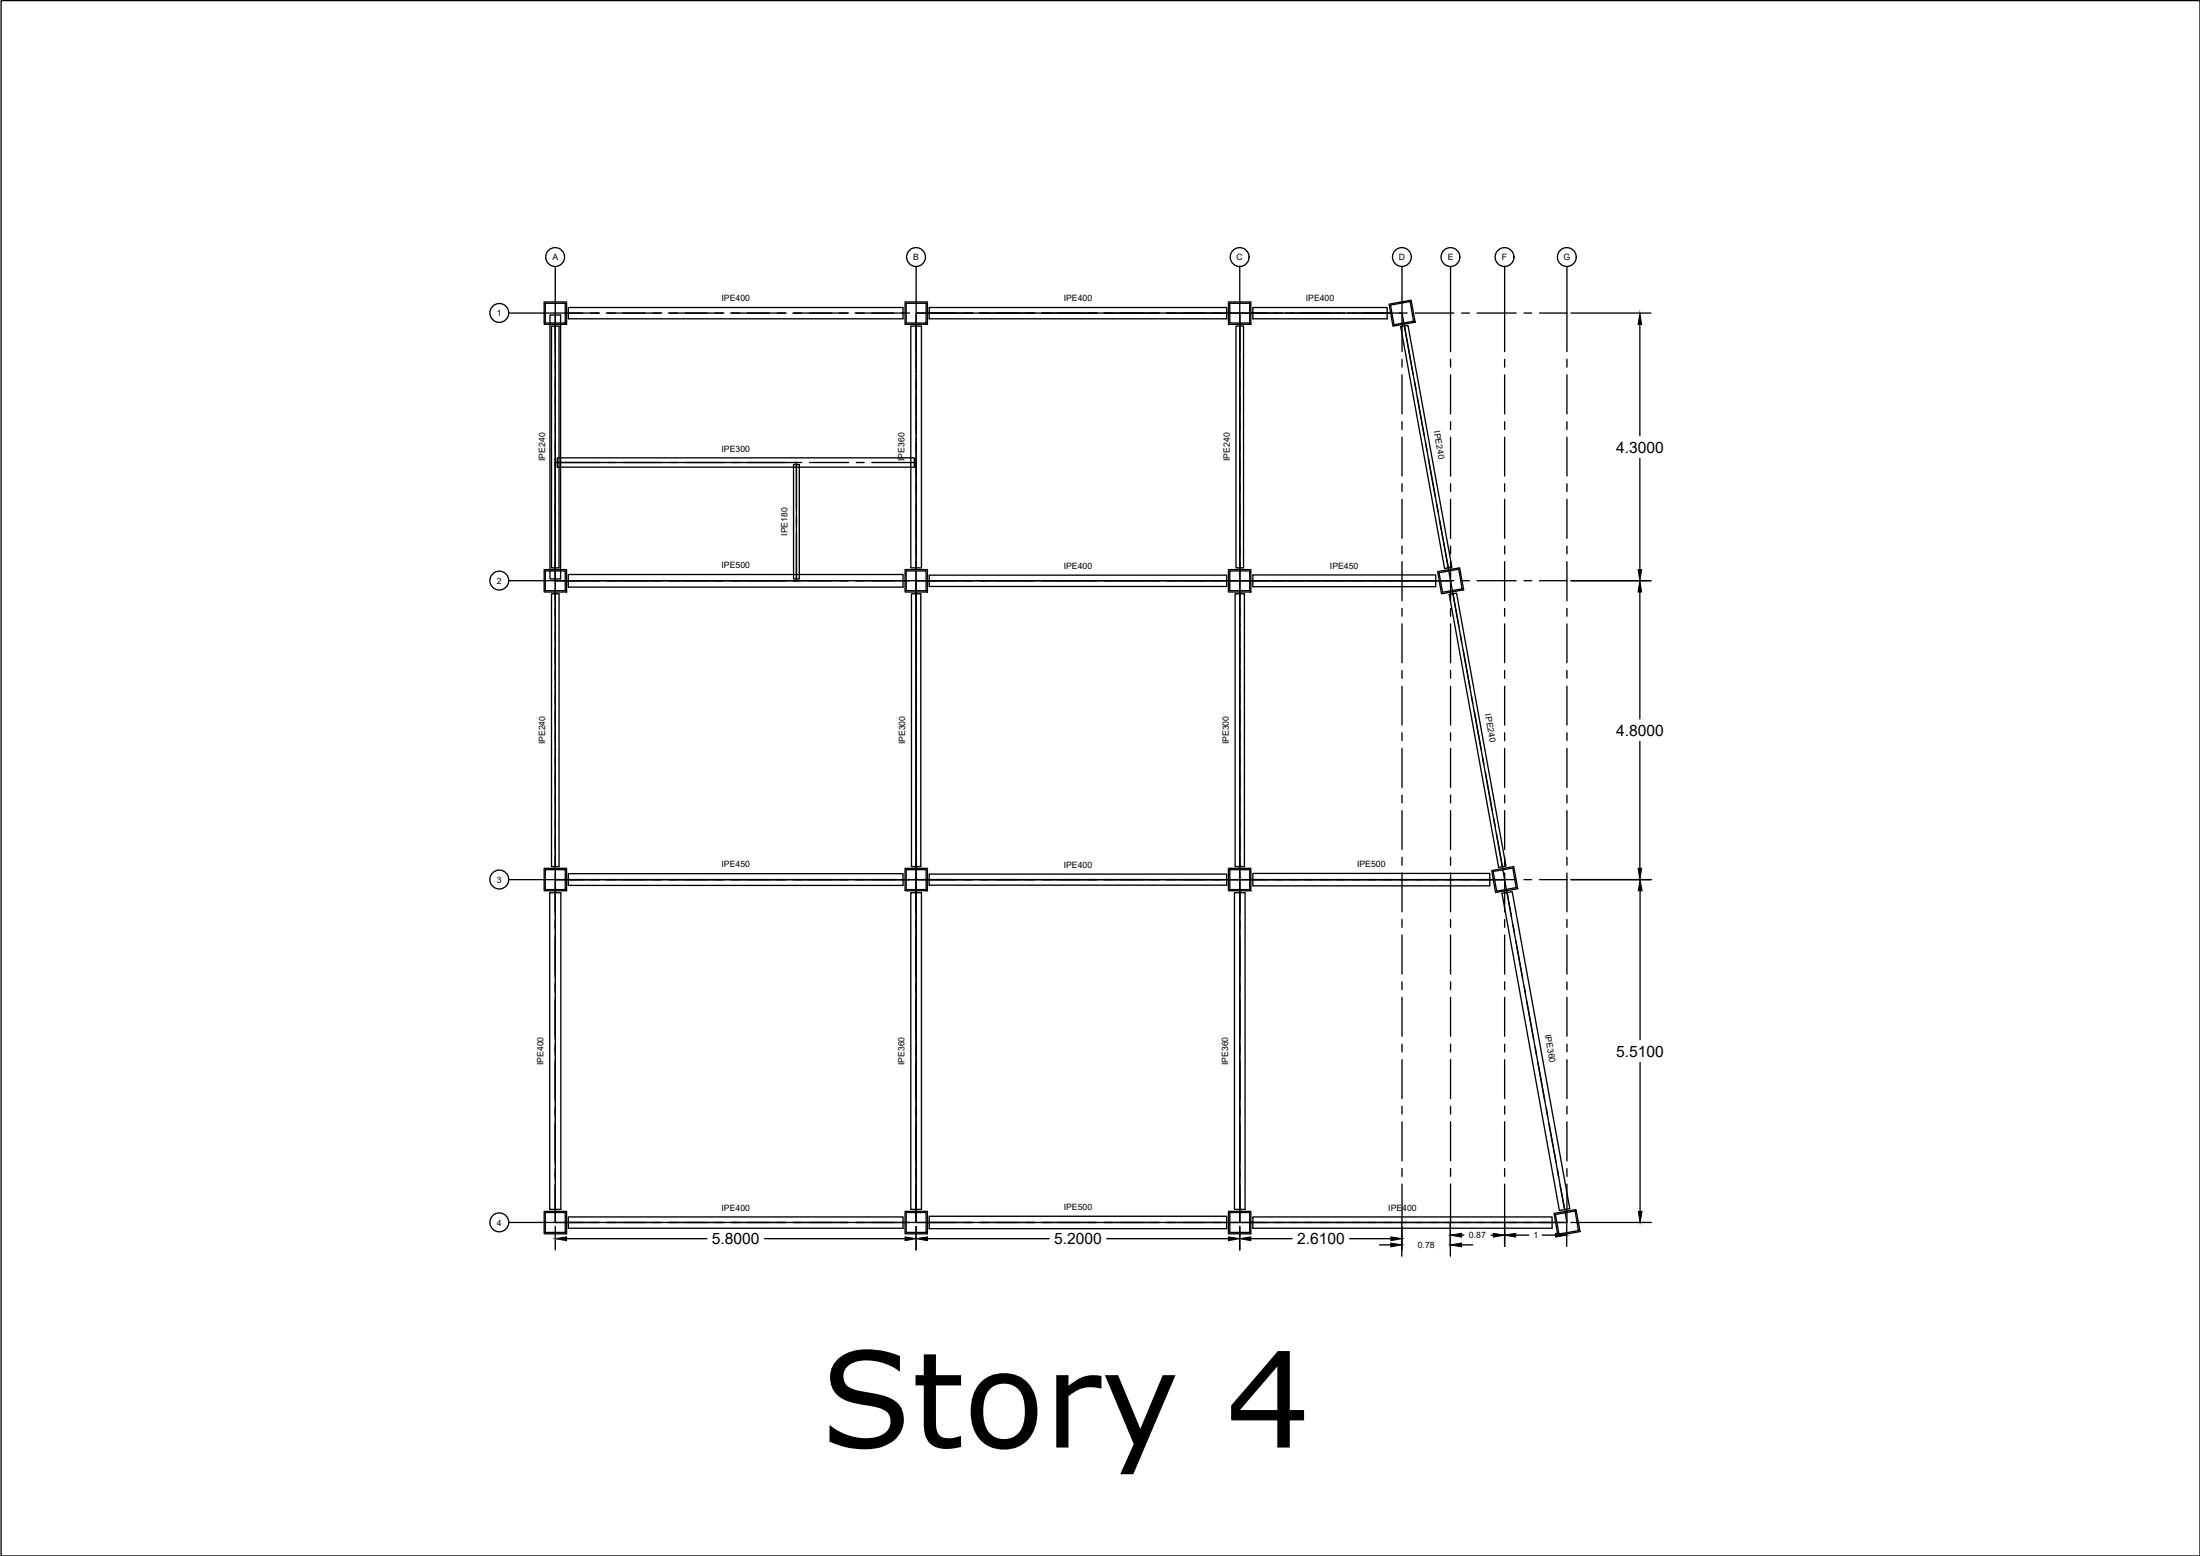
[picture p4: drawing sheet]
<svg xmlns="http://www.w3.org/2000/svg" width="420mm" height="297mm" viewBox="0 0 420 297" stroke-linecap="round" stroke-linejoin="round" font-family="sans-serif">
<!-- layer: 0 -->
<g fill="none" stroke="#000" stroke-width=".25">
<path d="M.2 .1h420v296.9h-420zM97.2 59.8h17.3M103.9 57.6h4.3v4.3h-4.3zM104.1 57.9h3.9v3.8h-3.9zM106 50.9v16.2M108.5 58.7h64v2.2h-64zM115.8 59.8h10.6M127.6 59.8h10.7M139.5 59.8h10.7M151.4 59.8h10.7M163.3 59.8h10.4M172.8 57.6h4.3v4.3h-4.3z"/>
<path d="M173.1 57.9h3.8v3.8h-3.8zM175 50.9v16.2M175 59.8h61.8v51.1h-61.8zM175.2 59.8h10.6M177.5 58.7h56.8v2.2h-56.8zM187.1 59.8h10.6M198.9 59.8h10.7M210.8 59.8h10.6M222.7 59.8h11.6M234.6 59.8h10.4M234.6 57.6h4.3v4.3h-4.3zM234.9 57.9h3.8v3.8h-3.8z"/>
<path d="M236.8 50.9v16.2M236.8 59.8h31l9.2 51.1h-40.2zM239.3 58.7h25.6v2.2h-25.6zM245.4 59.8h11.5M257.3 59.8h8.5M265.3 58.1l4.2-.8 .8 4.2-4.3 .8zM265.6 58.2l3.7-.6 .7 3.7-3.8 .7zM267.3 59.8h1.4M267.8 50.9v16.2M270.3 59.8h7.4M277 50.9v16.2M279.1 59.8h1.5"/>
<path d="M282.1 59.8h7.5M287.4 50.9v16.2M291 59.8h1.5M294 59.8h5.3M299.3 50.9v16.2M300 59.8h15.3M105 60.1h2.1v50.4h-2.1zM105.3 62.3h1.5v46.1h-1.5zM106 60.1v105.3M173.9 62.3h2.1v46.1h-2.1zM175 62.3v8.9M175 71.6v11.5"/>
<path d="M236.1 62.3h1.4v46.1h-1.4zM236.8 62.3v8.9M236.8 71.6v11.5M267.5 62.4l1.4-.3 8.4 46.2-1.4 .2zM267.8 68.6v1.5M267.8 71.6v7.4M268.2 62.3l1.7 9.1M270.2 72.9l.2 1.5M270.7 75.8l1.3 7.3M277 68.6v1.5M277 71.6v7.4M287.4 68.6v1.5"/>
<path d="M287.4 71.6v7.4M299.3 68.6v1.5M299.3 71.6v7.4M313.2 61.9v21.3M106 88.3h46.1v22.6h-46.1zM106.4 87.4h68.2v1.8h-68.2zM106.4 88.3h8.1M116 88.3h1.5M119 88.3h7.4M127.9 88.3h1.5M130.9 88.3h7.4M139.8 88.3h1.5"/>
<path d="M142.7 88.3h7.5M151.6 88.7h1.1v21.8h-1.1zM151.6 88.3h1.5M152.1 88.7v8.7M152.1 98.8v1.5M154.6 88.3h7.5M163.5 88.3h1.5M166.5 88.3h8.1M175 83.5v11.5M175 95.3v70.1M236.8 83.5v11.5M236.8 95.3v70.1"/>
<path d="M267.8 80.5v1.5M267.8 83.5v7.4M267.8 92.4v1.4M267.8 95.3v7.5M272.3 84.6l.2 1.4M272.8 87.5l1.3 7.3M274.4 96.3l.3 1.4M274.9 99.2l1.7 9.2M277 80.5v1.5M277 83.5v7.4M277 92.4v1.4M277 95.3v7.5"/>
<path d="M287.4 80.5v1.5M287.4 83.5v7.4M287.4 92.4v1.4M287.4 95.3v7.5M299.3 80.5v1.5M299.3 83.5v7.4M299.3 92.4v1.4M299.3 95.3v7.5M313.2 87.5v21.2M97.2 110.9h17.3M103.9 108.7h4.3v4.3h-4.3zM104.1 109h3.9v3.8h-3.9z"/>
<path d="M105.3 113.4h1.5v52h-1.5zM106 110.9h69v57h-69zM108.5 109.7h64v2.4h-64zM115.8 110.9h10.6M127.6 110.9h10.7M139.5 110.9h10.7M151.4 110.9h10.7M152.1 101.8v8.7M163.3 110.9h10.4M172.8 108.7h4.3v4.3h-4.3zM173.1 109h3.8v3.8h-3.8zM174.1 113.4h1.8v52h-1.8z"/>
<path d="M175 110.9h61.8v57h-61.8zM175.2 110.9h10.6M177.5 109.8h56.8v2.2h-56.8zM187.1 110.9h10.6M198.9 110.9h10.7M210.8 110.9h10.6M222.7 110.9h11.6M234.6 110.9h43.1M234.6 108.7h4.3v4.3h-4.3zM234.9 109h3.8v3.8h-3.8zM235.9 113.4h1.8v52h-1.8zM236.8 110.9h40.2l10.4 57h-50.6z"/>
<path d="M239.3 109.8h34.9v2.2h-34.9zM267.8 104.3v1.4M267.8 107.2v7.5M267.8 116.1v1.5M267.8 119.1v7.4M274.6 109.1l4.2-.7 .7 4.2-4.2 .8zM274.8 109.3l3.8-.6 .6 3.7-3.7 .7zM276.8 113.5l1.4-.3 9.4 52.1-1.4 .3zM277 104.3v1.4M277 107.2v7.5M277 116.1v1.5M277 119.1v7.4"/>
<path d="M277.5 113.4l1.1 6.3M279.1 110.9h1.5M282.1 110.9h7.5M287.4 104.3v1.4M287.4 107.2v7.5M287.4 116.1v1.5M287.4 119.1v7.4M291 110.9h1.5M294 110.9h5.3M299.3 104.3v1.4M299.3 107.2v7.5M299.3 116.1v1.5"/>
<path d="M299.3 119.1v7.4M300 110.9h15.3M313.2 113v24.2M267.8 128v1.5M267.8 131v7.4M267.8 139.9v1.5M277 128v1.5M277 131v7.4M277 139.9v1.5M278.9 121.1l.2 1.5M279.4 124.1l1.4 7.2M281 132.8l.3 1.5"/>
<path d="M281.6 135.7l1.3 7.3M287.4 128v1.5M287.4 131v7.4M287.4 139.9v1.5M299.3 128v1.5M299.3 131v7.4M299.3 139.9v1.5M267.8 142.9v7.4M267.8 151.8v1.5M267.8 154.8v7.4M277 142.9v7.4M277 151.8v1.5"/>
<path d="M277 154.8v7.4M283.1 144.5l.3 1.5M283.7 147.4l1.3 7.4M285.2 156.2l.3 1.5M285.8 159.1l1.1 6.4M287.4 142.9v7.4M287.4 151.8v1.5M287.4 154.8v7.4M299.3 142.9v7.4M299.3 151.8v1.5M299.3 154.8v7.4M313.2 141.5v24.3"/>
<path d="M97.2 167.9h17.3M103.9 165.8h4.3v4.2h-4.3zM104.1 166h3.9v3.8h-3.9zM105 170.4h2.1v60.5h-2.1zM106 167.9h69v65.5h-69zM106 166.7v8M106 175.5v2.1M106 178.5v8M108.5 166.8h64v2.2h-64zM115.8 167.9h10.6M127.6 167.9h10.7M139.5 167.9h10.7"/>
<path d="M151.4 167.9h10.7M163.3 167.9h10.4M172.8 165.8h4.3v4.2h-4.3zM173.1 166h3.8v3.8h-3.8zM173.9 170.4h2.1v60.5h-2.1zM175 167.9h61.8v65.5h-61.8zM175 166.7v8M175 175.5v2.1M175 178.5v8M175.2 167.9h10.6M177.5 166.9h56.8v2.1h-56.8zM187.1 167.9h10.6"/>
<path d="M198.9 167.9h10.7M210.8 167.9h10.6M222.7 167.9h11.6M234.6 167.9h55M234.6 165.8h4.3v4.2h-4.3zM234.9 166h3.8v3.8h-3.8zM235.8 170.4h2v60.5h-2zM236.8 167.9h50.6l11.9 65.5h-62.5zM236.8 166.7v8M236.8 175.5v2.1M236.8 178.5v8M239.3 166.7h45.2v2.4h-45.2z"/>
<path d="M267.8 163.6v1.6M267.8 166.7v7.4M267.8 175.5v1.5M267.8 178.5v7.5M277 163.6v1.6M277 166.7v7.4M277 175.5v1.5M277 178.5v7.5M284.9 166.2l4.2-.8 .8 4.3-4.3 .7zM285.2 166.4l3.7-.7 .7 3.7-3.8 .7zM286.9 170.5l1.9-.3 11 60.5-2 .4zM287.4 163.6v1.6"/>
<path d="M287.4 166.7v7.4M287.4 175.5v1.5M287.4 178.5v7.5M287.8 170.4l.9 4.7M288.9 176.5l.3 1.5M289.5 179.5l1.3 7.3M291 167.9h1.5M294 167.9h5.3M299.3 163.6v1.6M299.3 166.7v7.4M299.3 175.5v1.5M299.3 178.5v7.5"/>
<path d="M300 167.9h15.4M313.2 170v28.5M106 187.4v2.1M106 190.4v8M106 199.3v2.1M175 187.4v2.1M175 190.4v8M175 199.3v2.1M236.8 187.4v2.1M236.8 190.4v8M236.8 199.3v2.1M267.8 187.4v1.5"/>
<path d="M267.8 190.4v7.4M267.8 199.3v1.5M277 187.4v1.5M277 190.4v7.4M277 199.3v1.5M287.4 187.4v1.5M287.4 190.4v7.4M287.4 199.3v1.5M291.1 188.2l.2 1.5M291.6 191.2l1.3 7.2M293.2 199.9l.3 1.5M299.3 187.4v1.5"/>
<path d="M299.3 190.4v7.4M299.3 199.3v1.5M106 202.3v8M106 211.2v2.1M106 214.2v8M175 202.3v8M175 211.2v2.1M175 214.2v8M236.8 202.3v8M236.8 211.2v2.1M236.8 214.2v8M267.8 202.3v7.4"/>
<path d="M267.8 211.2v1.5M267.8 214.2v7.4M277 202.3v7.4M277 211.2v1.5M277 214.2v7.4M287.4 202.3v7.4M287.4 211.2v1.5M287.4 214.2v7.4M293.7 202.8l1.3 7.3M295.3 211.6l.3 1.5M295.8 214.5l1.4 7.4M299.3 202.3v7.4"/>
<path d="M299.3 211.2v1.5M299.3 214.2v7.4M313.2 202.8v28.5M97.2 233.4h17.3M103.9 231.3h4.3v4.2h-4.3zM104.1 231.5h3.9v3.8h-3.9zM106 223.1v2.1M106 226v7.4M106 234.1v4.5M108.2 236.5h26.8M108.5 232.3h64v2.2h-64zM115.8 233.4h10.6"/>
<path d="M127.6 233.4h10.7M139.5 233.4h10.7M146 236.5h26.8M151.4 233.4h10.7M163.3 233.4h10.4M172.8 231.3h4.3v4.2h-4.3zM173.1 231.5h3.8v3.8h-3.8zM175 223.1v2.1M175 226v7.4M175 234.1v4.5M175.2 233.4h10.6M177.1 236.5h23.3"/>
<path d="M177.5 232.2h56.8v2.4h-56.8zM187.1 233.4h10.6M198.9 233.4h10.7M210.8 233.4h10.6M211.4 236.5h23.2M222.7 233.4h11.6M234.6 231.3h4.3v4.2h-4.3zM234.9 231.5h3.8v3.8h-3.8zM236.8 223.1v2.1M236.8 226v7.4M236.8 234.1v4.5M238.9 236.5h7.9"/>
<path d="M239.3 232.3h57.1v2.2h-57.1zM257.8 236.5h7.8M263.4 237.6h2.2M267.7 233.5v6.3M267.8 223.1v1.5M267.8 226v7.4M267.8 234.1v4.5M277 233.5v6.3M277 223.1v1.5M277 226v7.4M279.1 237.6h2.2M279.1 235.8h.5"/>
<path d="M284.8 235.8h.4M287.4 223.1v1.5M287.4 226v7.4M287.4 233.5v4.4M289.5 235.8h2.5M294.6 235.8h2.5M296.8 231.6l4.2-.7 .8 4.2-4.3 .8zM297.1 231.8l3.7-.6 .7 3.7-3.8 .7zM297.4 223.3l.3 1.5M297.9 226.2l.9 4.7M299.2 233.5v4.4M299.3 223.1v1.5"/>
<path d="M299.3 226v7.4h-64.7M300 233.4h15.4"/>
<circle cx="95.4" cy="59.7" r="1.8"/>
<circle cx="106" cy="49.1" r="1.8"/>
<circle cx="174.9" cy="49.1" r="1.8"/>
<circle cx="236.7" cy="49.1" r="1.8"/>
<circle cx="267.7" cy="49.1" r="1.8"/>
<circle cx="277" cy="49.1" r="1.8"/>
<circle cx="287.3" cy="49.1" r="1.8"/>
<circle cx="299.2" cy="49.1" r="1.8"/>
<circle cx="95.4" cy="110.8" r="1.8"/>
<circle cx="95.4" cy="167.9" r="1.8"/>
<circle cx="95.4" cy="233.3" r="1.8"/>
</g>
<g fill="#000" stroke="#000" stroke-width=".19">
<path d="M313.2 59.8l.3 2.1h-.7zM312.8 108.7h.7l-.3 2.2zM313.2 110.9l.3 2.1h-.7zM312.8 165.8h.7l-.3 2.1zM313.2 167.9l.4 2.1h-.7zM106 236.5l2.2-.4v.7zM172.8 236.1l2.2 .4-2.2 .3zM175 236.5l2.1-.4v.7zM234.6 236.1l2.2 .4-2.2 .3zM236.8 236.5l2.1-.4v.7zM265.6 237.3l2.1 .3-2.1 .4zM265.6 236.1l2.2 .4-2.2 .3z"/>
<path d="M277 237.6l2.1-.3v.7zM277 235.8l2.1-.4v.8zM285.2 235.4l2.2 .4-2.2 .4zM287.4 235.8l2.1-.4v.8zM297.1 235.4l2.1 .4-2.1 .4zM312.9 231.3h.7l-.4 2.1z"/>
</g>
<text font-size="25.3" x="156.8" y="276.3">Story 4</text>
<g font-size="3">
<text x="308.7" y="86.4">4.3000</text>
<text x="308.7" y="140.4">4.8000</text>
<text x="308.7" y="201.7">5.5100</text>
<text x="135.9" y="237.5">5.8000</text>
<text x="201.3" y="237.5">5.2000</text>
<text x="247.7" y="237.5">2.6100</text>
</g>
<g font-size="1.7">
<text x="105.5" y="49.7">A</text>
<text x="174.4" y="49.7">B</text>
<text x="236.2" y="49.7">C</text>
<text x="267.2" y="49.7">D</text>
<text x="276.5" y="49.7">E</text>
<text x="286.9" y="49.7">F</text>
<text x="298.6" y="49.7">G</text>
<text x="137.8" y="57.5">IPE400</text>
<text x="203.2" y="57.5">IPE400</text>
<text x="249.4" y="57.5">IPE400</text>
<text x="94.9" y="60.4">1</text>
<text x="273.8" y="82.3" transform="rotate(80 273.8 82.3)">IPE240</text>
<text x="104.1" y="88" transform="rotate(-90 104.1 88)">IPE240</text>
<text x="137.8" y="86.2">IPE300</text>
<text x="172.8" y="88" transform="rotate(-90 172.8 88)">IPE360</text>
<text x="234.9" y="88" transform="rotate(-90 234.9 88)">IPE240</text>
<text x="150.4" y="102.3" transform="rotate(-90 150.4 102.3)">IPE180</text>
<text x="94.9" y="111.5">2</text>
<text x="137.8" y="108.5">IPE500</text>
<text x="203.2" y="108.6">IPE400</text>
<text x="254" y="108.6">IPE450</text>
<text x="283.6" y="136.4" transform="rotate(80 283.6 136.4)">IPE240</text>
<text x="104.1" y="142.1" transform="rotate(-90 104.1 142.1)">IPE240</text>
<text x="172.9" y="142.1" transform="rotate(-90 172.9 142.1)">IPE300</text>
<text x="234.7" y="142.1" transform="rotate(-90 234.7 142.1)">IPE300</text>
<text x="137.8" y="165.6">IPE450</text>
<text x="203.2" y="165.6">IPE400</text>
<text x="259.2" y="165.5">IPE500</text>
<text x="94.9" y="168.5">3</text>
<text x="295" y="197.6" transform="rotate(80 295 197.6)">IPE360</text>
<text x="103.8" y="203.4" transform="rotate(-90 103.8 203.4)">IPE400</text>
<text x="172.8" y="203.4" transform="rotate(-90 172.8 203.4)">IPE360</text>
<text x="234.6" y="203.4" transform="rotate(-90 234.6 203.4)">IPE360</text>
<text x="94.9" y="234">4</text>
<text x="137.8" y="231.1">IPE400</text>
<text x="203.2" y="231">IPE500</text>
<text x="265.1" y="231.1">IPE400</text>
<text x="270.8" y="238.2">0.78</text>
<text x="280.5" y="236.4">0.87</text>
<text x="292.9" y="236.4">1</text>
</g>
</svg>
